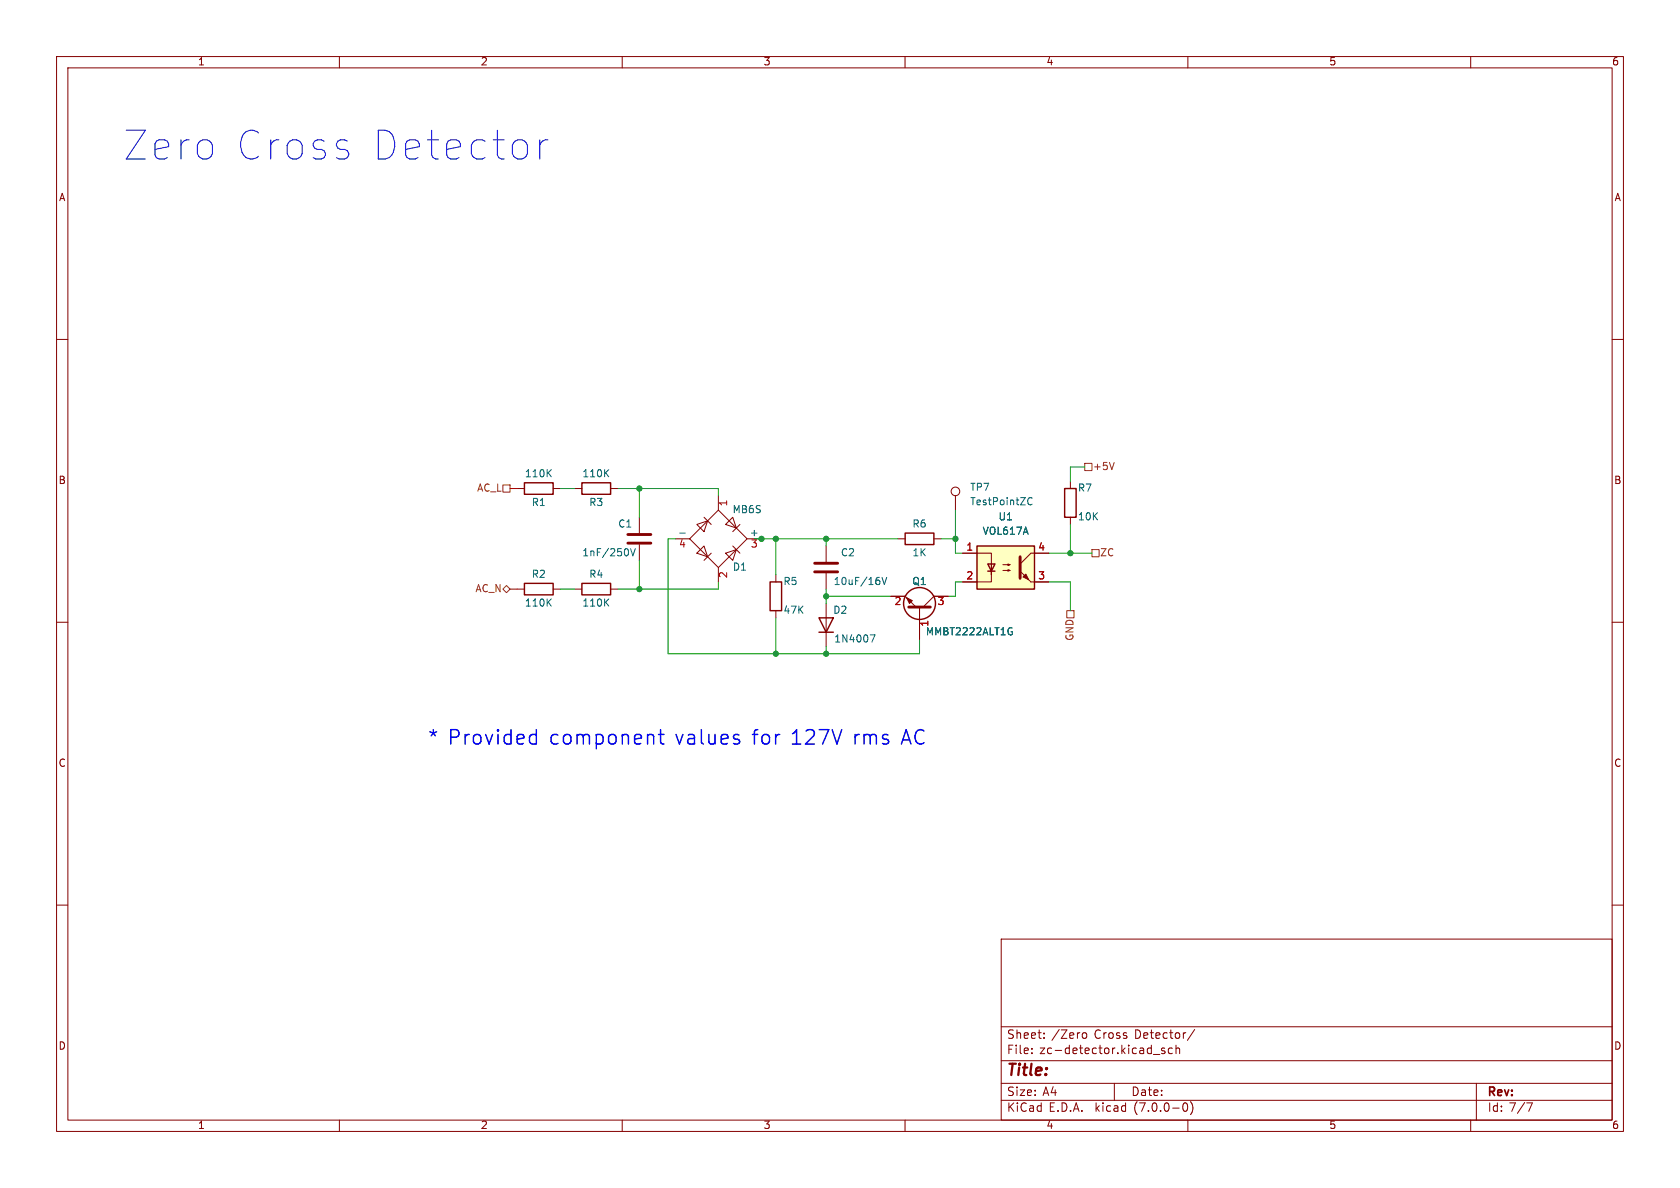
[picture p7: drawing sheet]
<svg xmlns="http://www.w3.org/2000/svg" width="297mm" height="210mm" viewBox="0 0 297 210" stroke-linecap="round" stroke-linejoin="round" font-family="sans-serif">
<g fill="none" stroke="#840000" stroke-width=".18">
<path d="M10 10h277v190h-277zM12 12h273v186h-273zM60 10v2M110 10v2M160 10v2M210 10v2M260 10v2M10 60h2M285 60h2M91.4 86.4h1.3M97.8 86.4h1.3M101.6 86.4h1.3"/>
<path d="M107.9 86.4h1.3M113 91.4v2.8M113 96.3v2.8M119.4 95.3h2.5M121.9 95.3l5.1-5.1 5.1 5.1-5.1 5zM123.2 97.8l1.3-1.3 .6 1.9zM123.2 92.7l1.9-.6-.6 1.9zM124.5 91.4l1.2 1.3M125.7 97.8l-1.2 1.3M127 87.6v2.6M128.3 97.8l1.9-.6-.7 1.9zM128.3 92.7l1.2-1.3 .7 1.9z"/>
<path d="M129.5 96.5l1.3 1.3M130.8 92.7l-1.3 1.3M132.1 95.3h2.5M146 96.5v2.8M158.7 95.3h1.3M165.1 95.3h1.3M168.9 87.6v2.6M170.2 97.8h5.1v3.8v-1.9M177.3 99.8h1.3l-.4 .1v-.2l.4 .1M185.4 97.8h-3.2l-1.9 1.9M189.2 85.1v1.3M189.2 91.4v1.3"/>
<path d="M10 110h2M91.4 104.1h1.3M97.8 104.1h1.3M101.6 104.1h1.3M107.9 104.1h1.3M127 100.3v2.6M137.2 101.6v1.3M137.2 108v1.2M146 101.3v2.8M146 106.7v7.6M157.5 105.4h2.5l1.9 1.9M162.6 107.3v5.7"/>
<path d="M167.6 105.4h-2.5l-1.9 1.9M175.3 101v1.9h-5.1M177.3 100.8h1.3l-.4 .2v-.3l.4 .1M182.2 102.9h3.2M285 110h2M10 160h2M285 160h2M177 166h108v32h-108zM60 198v2M110 198v2M160 198v2M177 194.5h108"/>
<path d="M177 191.5h108M177 187.5h108M177 181.5h108M182.4 186.1v.2M182.4 185.3v.2M184.6 183.4v.2M184.6 182.6v.2M191.4 182.7l.4-.1 .3 .2v.5l-.1 .2-.4 .1-.2-.2M197 191.5v3M203.9 186.4h1.1M205.9 185.3h-.4l-.2 .2 .1 .2 .5 .1v.4h-.6M207.3 185.3h-.5l-.3 .2v.5l.2 .2h.6"/>
<path d="M207.9 185.4l.2-.1h.4v1M207.9 184.8v1.5M209.3 195h.2a.81 .81 0 0 1 .5 .6 .81 .81 0 0 1-.3 .8l-.1 .1a.81 .81 0 0 1-.6-.7 .81 .81 0 0 1 .3-.8zM210 198v2M210.5 194.7a1.72 1.72 0 0 1 0 2.3M211.2 182l-1.3 1.9M260 198v2M261 191.5v6.5M269.9 195h1l-.6 1.5"/>
<circle cx="168.9" cy="86.9" r=".76"/>
</g>
<g fill="none" stroke="#840000" stroke-width=".25">
<path d="M92.7 85.3h5.1v2.1h-5.1zM102.9 85.3h5v2.1h-5zM160 94.2h5.1v2.1h-5.1zM172.7 96.5h10.2v7.6h-10.2zM174.6 99.7h1.3l-.6 1.3zM188.2 86.4h2v5h-2zM92.7 103.1h5.1v2.1h-5.1zM102.9 103.1h5v2.1h-5zM136.1 102.9h2.1v5.1h-2.1zM144.8 109.2h2.5l-1.3 2.6zM144.8 111.8h2.5M174.6 101h1.3"/>
<circle cx="162.6" cy="106.7" r="2.82"/>
</g>
<path d="M111 96h4.1M111 94.5h4.1M144 99.6h4.1M180.3 98.4v3.8M144 101.1h4.1M160.7 107.3h3.8" fill="none" stroke="#840000" stroke-width=".51"/>
<path d="M111.5 97l.4 1.3 .4-1.3M120.2 94.2h.9M181.8 89.1l.3 .1 .4-.1M182.5 88.1l-.4-.1-.3 .2M153.8 112.2h.9l-.6 1.3M155.9 102.1l.4 1.2 .5-1.2M178.7 111.7h.3v.4l-.3 .1M178.8 111h.1" fill="none" stroke="#006464" stroke-width=".18"/>
<g fill="#840000" stroke="#840000" stroke-width=".18">
<path d="M160.3 105.7l1 .5-.5 .5z"/>
<path d="M180.3 101l1.9 1.9z"/>
<path d="M180.8 102l.6-.5 .5 1z"/>
</g>
<path d="M172.7 96.5h10.2v7.6h-10.2z" fill="#ffffc2" stroke="#ffffc2" stroke-width=".18"/>
<path d="M88.9 85.7h1.3v1.3h-1.3zM191.8 81.9h1.2v1.3h-1.2zM193 97.2h1.3v1.2h-1.3zM88.9 104.1l.6-.6 .7 .6-.7 .7zM188.6 108h1.3v1.2h-1.3z" fill="none" stroke="#725600" stroke-width=".18"/>
<path d="M116.4 129.8h1M117.1 131.5h.3" fill="none" stroke="#00f" stroke-width=".25"/>
<path d="M61.4 26.7l.2 .4-.2 .8M95.4 24.7v3.4M96.9 24.7a1.3 1.3 0 0 0-1.5 1" fill="none" stroke="#0000c2" stroke-width=".18"/>
<g fill="none" stroke="#009600" stroke-width=".18">
<path d="M99.1 86.4h2.5M109.2 86.4h17.8v1.2M113 86.4v5M113 99.1v5M119.4 95.3h-1.3v20.3h44.5v-2.6M133.3 95.3h25.4M137.2 95.3v6.3M146 95.3v1.2M166.4 95.3h2.5M168.9 90.2v7.6h1.3M185.4 97.8h7.6M189.2 92.7v5.1"/>
<path d="M191.8 82.6h-2.6v2.5M99.1 104.1h2.5M127 102.9v1.2h-17.8M137.2 109.2v6.4M146 104.1v2.6M146 114.3v1.3M146 105.4h11.5M170.2 102.9h-1.3v2.5h-1.3M185.4 102.9h3.8v5.1"/>
</g>
<path d="M90.2 86.4h1.2M90.2 104.1h1.2" fill="none" stroke="#c20000" stroke-width=".18"/>
<g fill="#009600" stroke="#009600" stroke-width=".18">
<circle cx="146" cy="115.6" r=".46"/>
<circle cx="146" cy="95.3" r=".46"/>
<circle cx="189.2" cy="97.8" r=".46"/>
<circle cx="168.9" cy="95.3" r=".46"/>
<circle cx="137.2" cy="95.3" r=".46"/>
<circle cx="134.6" cy="95.3" r=".46"/>
<circle cx="113" cy="86.4" r=".46"/>
<circle cx="146" cy="105.4" r=".46"/>
<circle cx="137.2" cy="115.6" r=".46"/>
<circle cx="113" cy="104.1" r=".46"/>
</g>
<g font-size="7.1" fill="#0000c2">
<text x="21.6" y="29.2">Zero Cross</text>
<text x="64.4" y="29.2">Detector</text>
</g>
<g font-size="3.5" fill="#00f">
<text x="75.5" y="132.1">* Provided</text>
<text x="97.1" y="132.1">component</text>
<text x="119.4" y="132.1">values</text>
<text x="133.2" y="132.1">for 127V</text>
<text x="151.2" y="132.1">rms AC</text>
</g>
<text font-size="2.8" fill="#840000" x="178" y="190.8">Title:</text>
<g font-size="2.1" fill="#840000">
<text x="178" y="183.9">Sheet:</text>
<text x="185.9" y="183.9">/Zero</text>
<text x="193.5" y="183.9">Cross</text>
<text x="200.7" y="183.9">Detector/</text>
<text x="178" y="186.6">File:</text>
<text x="183.8" y="186.6">zc-detector.kicad_sch</text>
<text x="178" y="196.8">KiCad</text>
<text x="178" y="194">Size:</text>
<text x="184.3" y="194">A4</text>
<text x="185.4" y="196.8">E.D.A.</text>
<text x="193.7" y="196.8">kicad</text>
<text x="200" y="194">Date:</text>
<text x="200.6" y="196.8">(7.0.0-0)</text>
<text x="263" y="194.2">Rev:</text>
<text x="263" y="196.8">Id: 7/7</text>
</g>
<g font-size="1.8" fill="#840000">
<text x="35" y="11.8">1</text>
<text x="85" y="11.8">2</text>
<text x="135" y="11.8">3</text>
<text x="185" y="11.8">4</text>
<text x="235" y="11.8">5</text>
<text x="285" y="11.8">6</text>
<text x="10.4" y="35.8">A</text>
<text x="285.4" y="35.8">A</text>
<text x="10.3" y="85.8">B</text>
<text x="285.3" y="85.8">B</text>
<text x="10.3" y="135.8">C</text>
<text x="285.3" y="135.8">C</text>
<text x="10.3" y="185.8">D</text>
<text x="285.3" y="185.8">D</text>
<text x="35" y="199.8">1</text>
<text x="85" y="199.8">2</text>
<text x="135" y="199.8">3</text>
<text x="185" y="199.8">4</text>
<text x="235" y="199.8">5</text>
<text x="285" y="199.8">6</text>
</g>
<g font-size="1.8" fill="#725600">
<text x="193.2" y="83.4">+5V</text>
<text x="84.2" y="87.2">AC_L</text>
<text x="194.5" y="98.6">ZC</text>
<text x="83.9" y="105">AC_N</text>
<text x="190.1" y="113.4" transform="rotate(-90 190.1 113.4)">GND</text>
</g>
<g font-size="1.8" fill="#006464">
<text x="92.7" y="84.6">110K</text>
<text x="93.9" y="89.7">R1</text>
<text x="102.9" y="84.6">110K</text>
<text x="104.1" y="89.7">R3</text>
<text x="171.5" y="87.1">TP7</text>
<text x="171.5" y="89.6">TestPointZC</text>
<text x="190.5" y="87.2">R7</text>
<text x="109.2" y="93.5">C1</text>
<text x="129.4" y="91">MB6S</text>
<text x="161.3" y="93.5">R6</text>
<text x="173.7" y="94.8">VOL617A</text>
<text x="176.5" y="92.3">U1</text>
<text x="190.5" y="92.3">10K</text>
<text x="102.9" y="98.6">1nF/250V</text>
<text x="129.5" y="101.2">D1</text>
<text x="148.6" y="98.6">C2</text>
<text x="161.3" y="98.6">1K</text>
<text x="92.7" y="107.5">110K</text>
<text x="93.9" y="102.4">R2</text>
<text x="102.9" y="107.5">110K</text>
<text x="104.1" y="102.4">R4</text>
<text x="138.4" y="103.7">R5</text>
<text x="147.3" y="103.7">10uF/16V</text>
<text x="161.2" y="103.7">Q1</text>
<text x="138.4" y="108.8">47K</text>
<text x="147.2" y="108.8">D2</text>
<text x="147.4" y="113.9">1N4007</text>
<text x="163.6" y="112.6">MMBT2222ALT1G</text>
</g>
<g font-size="1.8" fill="#a90000">
<text x="128.9" y="89.6" transform="rotate(-90 128.9 89.6)">1</text>
<text x="132.5" y="95">+</text>
<text x="120" y="97.2">4</text>
<text x="132.7" y="97.2">3</text>
<text x="170.8" y="97.5">1</text>
<text x="183.5" y="97.5">4</text>
<text x="128.9" y="102.3" transform="rotate(-90 128.9 102.3)">2</text>
<text x="158.1" y="107.3">2</text>
<text x="165.7" y="107.3">3</text>
<text x="170.8" y="102.6">2</text>
<text x="183.5" y="102.6">3</text>
<text x="164.5" y="110.8" transform="rotate(-90 164.5 110.8)">1</text>
</g>
</svg>
